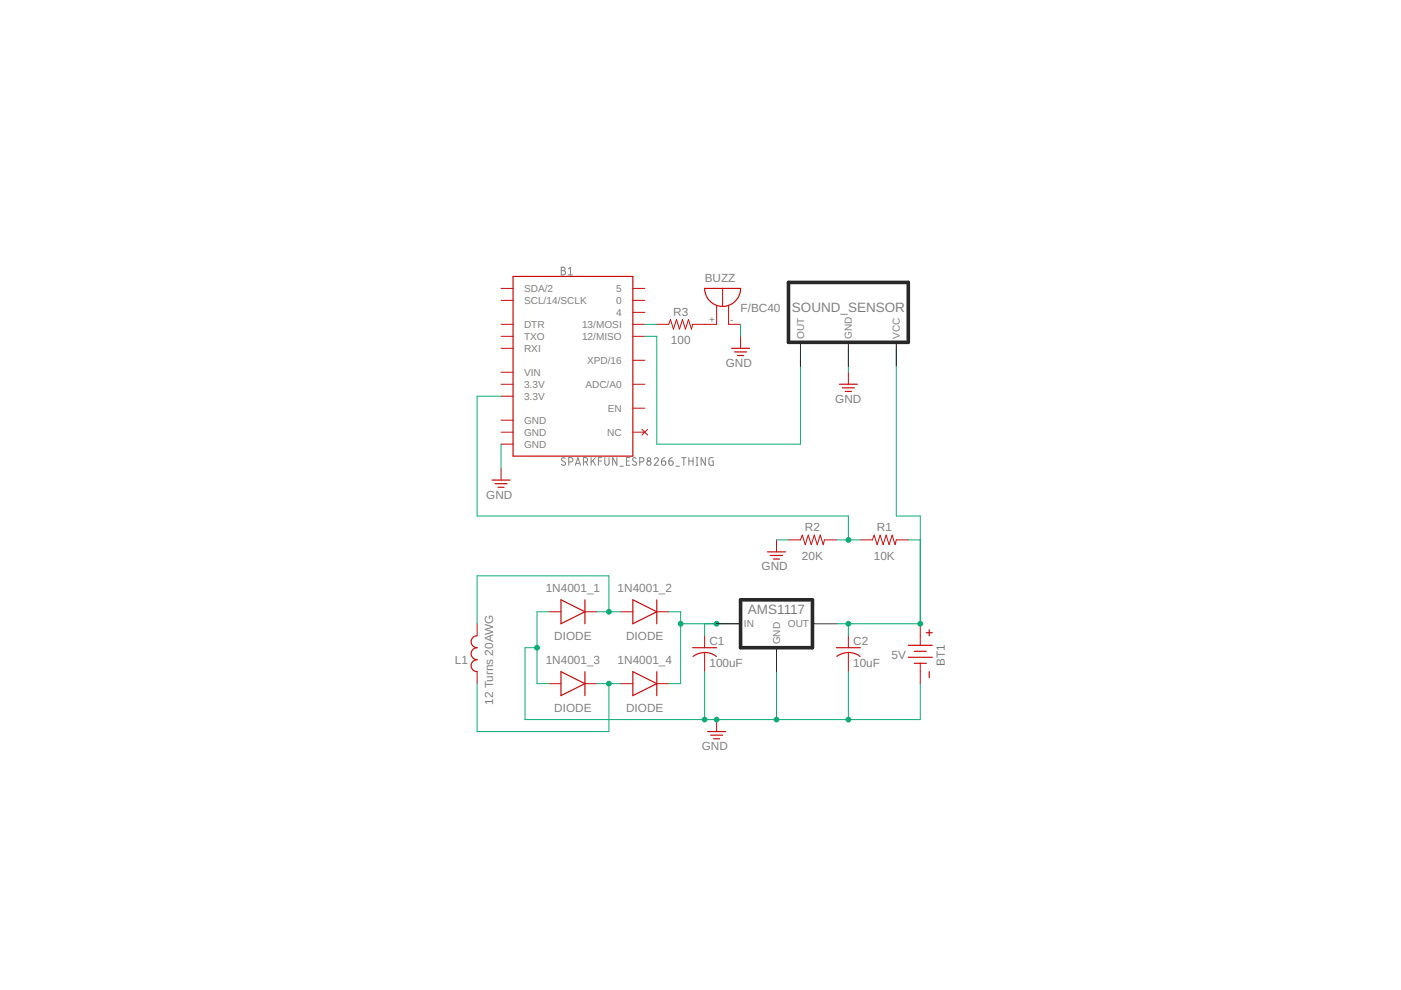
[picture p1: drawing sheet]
<svg xmlns="http://www.w3.org/2000/svg" width="297mm" height="210mm" viewBox="0 0 297 210" stroke-linecap="round" stroke-linejoin="round" font-family="sans-serif">
<g fill="none" stroke="#808080" stroke-width=".21">
<path d="M119 56.7h.5a.36 .36 0 0 1 .3 .3 .36 .36 0 0 1-.3 .4 .46 .46 0 0 1 .4 .4 .46 .46 0 0 1-.4 .5h-.5zM119 57.4h.5M120.5 58.3h.9M120.5 57l.4-.3v1.6M119.8 97.2l-.2-.1a.38 .38 0 0 0-.5 .1 .38 .38 0 0 0 .1 .5l.5 .3a.4 .4 0 0 1 .1 .6 .4 .4 0 0 1-.6 0l-.2-.2M120.6 97.9h.4a.46 .46 0 0 0 .5-.4 .46 .46 0 0 0-.5-.5h-.4v1.7M122 98.7l.5-1.7 .6 1.7M122.1 98.3h.8M123.7 97.9h.5a.46 .46 0 0 0 .4-.4 .46 .46 0 0 0-.4-.5h-.5v1.7M124.2 97.9l.4 .8M125.3 97v1.7M125.7 97.7l.5 1"/>
<path d="M126.2 97l-.9 1M126.9 97.7h.7M127.6 97h-.7v1.7M128.2 97v1.2a.46 .46 0 0 0 .5 .5 .46 .46 0 0 0 .4-.5v-1.2M130.8 97v1.7l-.9-1.7v1.7M131.4 98.8h.8M132.8 97.7h.5M133.5 97h-.7v1.7h.7M134.9 97.2l-.2-.1a.38 .38 0 0 0-.5 .1 .38 .38 0 0 0 .1 .5l.5 .3a.44 .44 0 0 1-.1 .7 .44 .44 0 0 1-.6-.3M135.6 97.9h.5a.46 .46 0 0 0 .4-.4 .46 .46 0 0 0-.4-.5h-.5v1.7M138.7 97.4a.44 .44 0 0 1 .6-.3 .44 .44 0 0 1 .2 .6l-.8 1h.9M140.3 97.7h.5a.45 .45 0 0 1 .4 .5 .45 .45 0 0 1-.5 .4 .45 .45 0 0 1-.4-.4z"/>
<path d="M141 97l-.6 .3-.1 .4M141.8 97.7h.6a.45 .45 0 0 1 .3 .5 .45 .45 0 0 1-.4 .4 .45 .45 0 0 1-.5-.4zM142.5 97l-.4 .2-.3 .5M143.3 98.8h.7M144.5 97h.9M145 97v1.7M146 97.7h.9M146 97v1.7M146.9 97v1.7M147.6 97h.4M147.6 98.7h.4M147.8 97v1.7"/>
<path d="M149.5 97v1.7l-.8-1.7v1.7M151.2 97h-.5l-.4 .3v1l.2 .3 .7 .1v-1h-.3"/>
<circle cx="137.6" cy="98.2" r=".45"/>
<circle cx="137.6" cy="97.4" r=".35"/>
</g>
<g fill="none" stroke="#c90d0c" stroke-width=".21">
<path d="M106.2 68.8h2.6M106.2 71.3h2.6M106.2 73.9h2.6M106.2 78.9h2.6M106.2 61.2h2.6M106.2 63.7h2.6M134.2 68.8h2.5M134.2 71.3h2.5M134.2 61.2h2.5M134.2 63.7h2.5M134.2 66.2h2.5M134.2 76.4h2.5"/>
<path d="M151.9 64.8v4h-5l-.3 1-.6-2-.7 2-.6-2-.6 2-.7-2-.6 2-.6-2-.4 1h-2.5M153.2 61.2v3.8M154.5 64.8v4h2.5M157 71.3v2.6M179.9 78.9v2.6M106.2 91.6h2.6M106.2 81.5h2.6M106.2 84h2.6M106.2 89.1h2.6M106.2 94.2h2.6M106.2 99.3v2.5M134.2 91.6h2.5"/>
<path d="M134.2 81.5h2.5M134.2 86.6h2.5M136.1 91l1.2 1.2M137.3 91l-1.2 1.2M164.6 114.5v2.5M167.2 114.5h2.5l.4-1 .6 2 .7-2 .6 2 .6-2 .7 2 .6-2 .6 2 .3-1h2.5M182.4 114.5h2.6l.3-1 .7 2 .6-2 .6 2 .7-2 .6 2 .6-2 .7 2 .2-1h2.6M101.2 132.2v2.6M116.4 129.7h2.5M124 129.7h2.6M131.6 129.7h2.6M139.3 129.7h2.5"/>
<path d="M149.4 134.8v2.5M149.4 138.3v4.1M179.9 134.8v2.5M179.9 138.3v4.1M195.1 132.2v4.6M101.2 142.4v2.5M116.4 144.9h2.5M124 144.9h2.6M131.6 144.9h2.6M139.3 144.9h2.5M151.9 152.6v2.5M195.1 140.6v4.3"/>
</g>
<g fill="none" stroke="#c90d0c" stroke-width=".25">
<path d="M108.8 58.6h25.4v38.1h-25.4zM149.4 61.2h7.6a3.8 3.8 0 0 1-3.8 3.8 3.8 3.8 0 0 1-3.8-3.8zM155.1 73.9h3.8M155.7 74.6h2.6M156.4 75.4h1.2M178 81.5h3.8M178.6 82.2h2.5M179.2 83h1.3M104.3 101.8h3.8M105 102.6h2.5M105.6 103.3h1.3M162.7 117h3.8"/>
<path d="M163.4 117.8h2.5M164 118.5h1.3M101.2 134.8a1.27 1.27 0 0 0-1.3 1.3 1.27 1.27 0 0 0 1.3 1.2 1.27 1.27 0 0 0-1.3 1.3 1.27 1.27 0 0 0 1.3 1.3 1.27 1.27 0 0 0-1.3 1.2 1.27 1.27 0 0 0 1.3 1.3M118.9 127.2l5.1 2.5-5.1 2.5zM124 127.2v5M134.2 127.2l5.1 2.5-5.1 2.5zM139.3 127.2v5M146.9 137.3h5M146.9 139.2a4 4 0 0 1 5 0M177.3 137.3h5.1M177.4 139.2a4 4 0 0 1 5 0M192.6 136.8h5.1"/>
<path d="M192.6 139.4h5.1M193.8 138.1h2.6M196.4 134.2h1.3M197 133.5v1.3M118.9 142.4l5.1 2.5-5.1 2.6zM124 142.4v5.1M134.2 142.4l5.1 2.5-5.1 2.6zM139.3 142.4v5.1M150 155.1h3.8M150.7 155.9h2.5M151.3 156.6h1.3M193.8 140.6h2.6"/>
<path d="M197 142.4v1.3"/>
</g>
<g fill="none" stroke="#0dab76" stroke-width=".21">
<path d="M136.7 71.3h2.6v22.9h30.4v-17.8M136.7 68.8h2.6M157 68.8v2.5M179.9 73.9v5M190 73.9v35.5h5.1v22.8h-17.8M106.2 84h-5v25.4h78.7v5.1M106.2 94.2v5.1M164.6 114.5h2.6M177.3 114.5h5.1M192.6 114.5h2.5M113.9 137.3h-2.6v15.3h83.8v-7.7M116.4 129.7h-2.5v15.2h2.5"/>
<path d="M126.6 129.7h5M129.1 129.7v-7.6h-27.9v10.1M141.8 129.7h2.5v15.2h-2.5M144.3 132.2h12.7M149.4 132.2v2.6M179.9 132.2v2.6M101.2 144.9v10.2h27.9v-10.2M126.6 144.9h5M149.4 142.4v10.2M164.6 142.4v10.2M179.9 142.4v10.2"/>
</g>
<g fill="#0dab76" stroke="#0dab76" stroke-width=".21">
<circle cx="129.1" cy="129.7" r=".51"/>
<circle cx="129.1" cy="144.9" r=".51"/>
<circle cx="151.9" cy="132.2" r=".51"/>
<circle cx="144.3" cy="132.2" r=".51"/>
<circle cx="179.9" cy="132.2" r=".51"/>
<circle cx="195.1" cy="132.2" r=".51"/>
<circle cx="113.9" cy="137.3" r=".51"/>
<circle cx="149.4" cy="152.6" r=".51"/>
<circle cx="179.9" cy="152.6" r=".51"/>
<circle cx="164.6" cy="152.6" r=".51"/>
<circle cx="151.9" cy="152.6" r=".51"/>
<circle cx="179.9" cy="114.5" r=".51"/>
</g>
<path d="M167.2 59.9h25.4v12.7h-25.4zM157 127.2h15.3v10.1h-15.3z" fill="none" stroke="#282828" stroke-width=".76"/>
<path d="M169.7 72.6v5.1M179.9 72.6v5.1M190 72.6v5.1M151.9 132.2h5.1M164.6 137.3v5.1M172.3 132.2h5" fill="none" stroke="#282828" stroke-width=".21"/>
<g font-size="2.9" fill="#808080">
<text x="167.9" y="66.2">SOUND_SENSOR</text>
<text x="158.6" y="130.2">AMS1117</text>
</g>
<g font-size="2.5" fill="#808080">
<text x="149.4" y="59.9">BUZZ</text>
<text x="142.7" y="66.9">R3</text>
<text x="157" y="66.2">F/BC40</text>
<text x="142.2" y="73">100</text>
<text x="153.9" y="77.8">GND</text>
<text x="177.1" y="85.5">GND</text>
<text x="103.1" y="105.7">GND</text>
<text x="170.7" y="112.6">R2</text>
<text x="185.9" y="112.6">R1</text>
<text x="170" y="118.7">20K</text>
<text x="185.3" y="118.7">10K</text>
<text x="115.7" y="125.5">1N4001_1</text>
<text x="130.9" y="125.5">1N4001_2</text>
<text x="161.5" y="121">GND</text>
<text x="117.5" y="135.7">DIODE</text>
<text x="132.7" y="135.7">DIODE</text>
<text x="150.4" y="136.7">C1</text>
<text x="180.9" y="136.7">C2</text>
<text x="96.5" y="140.8">L1</text>
<text x="115.7" y="140.8">1N4001_3</text>
<text x="130.9" y="140.8">1N4001_4</text>
<text x="150.4" y="141.5">100uF</text>
<text x="180.9" y="141.5">10uF</text>
<text x="189" y="139.7">5V</text>
<text x="200.3" y="141.1" transform="rotate(-90 200.3 141.1)">BT1</text>
<text x="104.6" y="149.4" transform="rotate(-90 104.6 149.4)">12 Turns 20AWG</text>
<text x="117.5" y="150.9">DIODE</text>
<text x="132.7" y="150.9">DIODE</text>
<text x="148.8" y="159">GND</text>
</g>
<g font-size="2.1" fill="#808080">
<text x="111.1" y="61.9">SDA/2</text>
<text x="111.1" y="64.5">SCL/14/SCLK</text>
<text x="130.6" y="61.9">5</text>
<text x="130.6" y="64.5">0</text>
<text x="111.1" y="69.5">DTR</text>
<text x="123.4" y="69.5">13/MOSI</text>
<text x="130.6" y="67">4</text>
<text x="150.3" y="68.4">+</text>
<text x="154.8" y="68.4">-</text>
<text x="170.5" y="71.9" transform="rotate(-90 170.5 71.9)">OUT</text>
<text x="180.6" y="71.9" transform="rotate(-90 180.6 71.9)">GND</text>
<text x="190.8" y="71.9" transform="rotate(-90 190.8 71.9)">VCC</text>
<text x="111.1" y="72.1">TXO</text>
<text x="111.1" y="74.6">RXI</text>
<text x="123.4" y="72.1">12/MISO</text>
<text x="124.5" y="77.2">XPD/16</text>
<text x="111.1" y="79.7">VIN</text>
<text x="111.1" y="82.2">3.3V</text>
<text x="124.1" y="82.2">ADC/A0</text>
<text x="111.1" y="84.8">3.3V</text>
<text x="111.1" y="89.9">GND</text>
<text x="128.9" y="87.3">EN</text>
<text x="111.1" y="92.4">GND</text>
<text x="111.1" y="94.9">GND</text>
<text x="128.7" y="92.4">NC</text>
<text x="157.7" y="133">IN</text>
<text x="165.4" y="136.6" transform="rotate(-90 165.4 136.6)">GND</text>
<text x="167" y="133">OUT</text>
</g>
</svg>
